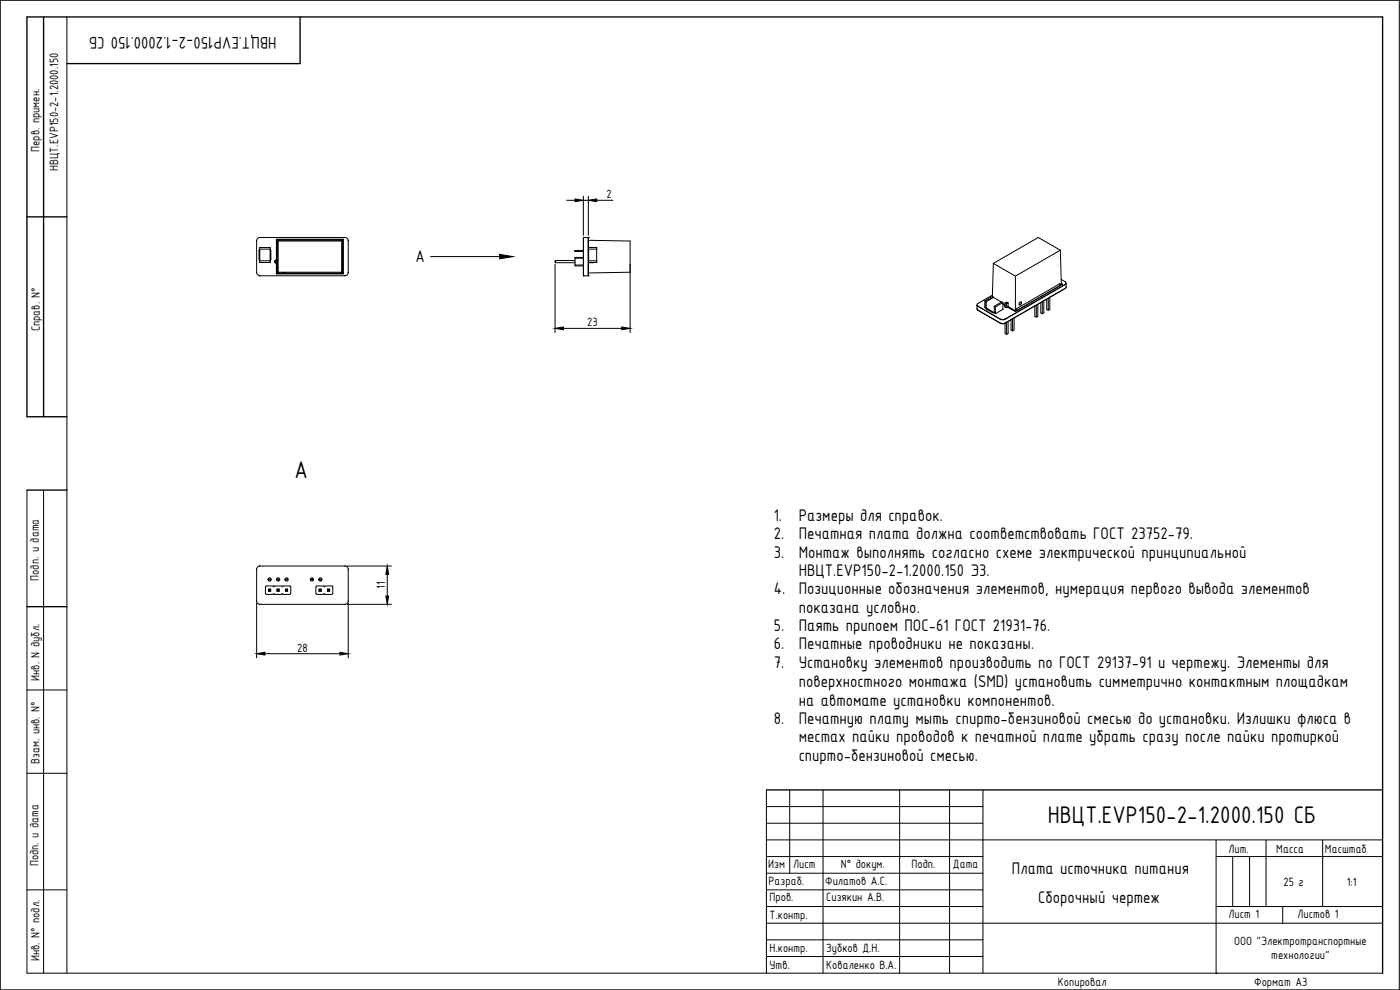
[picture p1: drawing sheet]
<svg xmlns="http://www.w3.org/2000/svg" width="420mm" height="297mm" viewBox="0 0 420 297" stroke-linecap="round" stroke-linejoin="round" font-family="sans-serif">
<!-- layer: 0 -->
<path d="M172.6 59.7l2.5 .4-2.5 .4zM176.6 60.1l2.5-.4v.8zM149.9 76.3l4 .7-4 .7zM166.6 98.5l2.5-.4v.8zM186.6 98.1l2.5 .4-2.5 .4zM115.8 178.8h.8l-.4 2.5zM116.2 169.8l.4 2.5h-.8zM77 196.1l2.5-.4v.9zM102 195.7l2.5 .4-2.5 .5z" fill="#000" stroke="#000" stroke-width=".3"/>
<g fill="none" stroke="#000" stroke-width=".3">
<path d="M175.1 58.9v11.7M176.6 58.9v11.7M77 72.2v9.6a1 1 0 0 0 .9 .9M77 72.2h.1M77.8 75.1h-.1M77.8 75v2.9zM77.9 71.3l25.7-.1a1 1 0 0 1 .9 .9M77.9 71.2a1 1 0 0 0-.9 .9M78 74.7v3.5M78 71.2h.1M81.1 74.7h-3.2v-.5h3.2v4.5h-3.2v-.5h3.2M81.2 75.1h.1"/>
<path d="M81.2 75v2.9zM82.6 78.8h.6M82.6 78.2v.6M82.6 78.2h.6M82.6 78.2l.2 .1M82.8 78.7l-.2 .1M82.8 78.7h.3M82.8 78.3v.4M82.8 78.3h.3M82.9 71.8v6.4M82.9 78.8v3.3M82.9 78a.49 .49 0 0 0-.5 .5 .49 .49 0 0 0 .5 .5"/>
<path d="M83 71.8h20M83 71.8h.1M83 78.2v-6.3h19.9v10.2h-19.9v-3.3M83.1 78l.2 .2M83.1 78.3v.4M83.1 78.7l.1 .1M83.2 78.2v.6M83.2 78.2l-.1 .1M83.3 72.1v9.8M83.3 72.1h19.5M83.3 72.1l.2 .2M83.3 78.8l-.2 .2"/>
<path d="M83.5 72.3h19M83.5 72.3v9.4M83.8 72.1h.1M102.3 72.1h.1M102.5 72.3v9.4M102.8 72.1l-.3 .2M102.8 72.1v9.8M103 71.8h.1M103 71.8v10.3M103.5 71.2h.1M104.5 72.2h.1M104.5 72.2v9.6a1 1 0 0 1-.9 .9h-25.7"/>
<path d="M129.2 77h20.7M166.6 79.3v20.5M166.7 78.8h5.9M166.7 78.2h5.9M166.7 78.2v.6M166.7 78.2l-.1 .1 .1 .5M170.1 60.1h2.5M172.6 77.5h2.5M172.6 79.5h2.5M175.1 71.3h.1M175.1 71.3v11.4M175.1 60.1h1.5"/>
<path d="M175.1 78.8h.1M175.1 78.2h.1M175.1 77.2h-2.5v2.6h2.5M175.1 75.1h-2.6v.3h2.6M176.5 71.3h-1.4v11.4h1.4M176.5 78.8h1.4M176.5 78.2h.2M176.5 75.1h.1M176.5 75.4h.1M176.6 71.3h.1M176.6 71.3l-.1 11.4M176.6 71.8v10.4"/>
<path d="M176.6 74.2h2.5v4.5h-2.5M176.6 74.7h2.5M176.6 78.2h2.5M176.6 72.1l12.5 .2v27.5M176.7 74.7v3.5M177.9 78.7v.1M178 78.7l-.1 .1M179.1 60.1h4.8M298.1 79l-.3 10M298.1 79l6.6 3.9M318.2 75.1l.3 10.2-.3 .2M318.2 75.1l-13.5 7.8"/>
<path d="M318.2 75.1l-6.6-3.8-13.5 7.7M77 81.7v.1M78 82.7h.1M83 82.1v.1M83 82.2h20M83.3 81.9h19.5M83.5 81.7h19M83.5 81.7l-.2 .2M83.8 81.9h.1M84.8 81.9h1M84.9 81.9h.8M102.3 81.9h.1"/>
<path d="M102.5 81.7l.3 .2M103 82.1v.1M103.6 82.7h-.1M104.5 81.7v.1M169.1 98.5h17.5M175.1 82.7h.1M176.6 82.7h.1M189.1 81.7l-12.5 .2M293.2 92.6l.3 .5 6.8 3.9h1.3M293.2 92.7l.3 .4M293.5 91.9l-.3-.4v1.2M295.6 92.2v.1"/>
<path d="M295.6 92.3l.3 .2M295.9 90.5v2M295.9 92.4h.1M296 92.4l2.4 1.4M296 90.5h-.1M296 92.4l-.1 .1M296 92.7h.1M296 92.7l2.1 1.1zM297.8 89l-2.2 1.3v2M297.8 89h.1M297.8 89l.4 .2M298.1 89.2h.1"/>
<path d="M298.1 89.2l2.4 1.4M298.1 89.2l-2.2 1.3M298.2 89.2v.1M298.7 94.1h.1M300.6 90.6l-2.2 1.3v2l.3 .2M300.6 90.6l.4 .2-2.3 1.3v2M300.6 90.6h.1M301 90.8v2l-2.2 1.3M301 91.3l.6 .4M301 91.3l.6 .3M301 91.1l.6 .3M301.6 92l.2 .3 .7-.1"/>
<path d="M301.6 90.9l.5 .3 .4-.3M301.6 90.9v1.3M301.6 97v3.1l.5 .2M301.9 90.8h.4M301.9 90.8l-.3 .1M301.9 90.8l.2 .1M302.1 90.9v1.4M302.1 96.7v3.6M302.3 90.8l.2 .1M302.3 90.8l-.2 .1M302.5 92l2.2 1.2M302.5 90.9v1.2"/>
<path d="M302.5 96.5v3.6l-.4 .2M302.5 92h.1M302.5 92v.1M303.4 95.9v3.1l.5 .3M303.9 95.7v3.6M304.3 95.4v3.6l-.4 .3M304.7 82.9v10.3M306 90.8l.4-.2 .1 .2-.5 .7-.2-.3zM306.4 90.6a.58 .58 0 0 1-.5 .9M310.6 91.8v3.1l.4 .3M311 91.6v3.6M311.5 91.3v3.6l-.5 .3"/>
<path d="M312.4 90.8v3.1l.4 .2M312.8 90.5v3.6M313.3 90.3v3.6l-.5 .2M314.1 89.8v3l.5 .3M314.6 89.5v3.6M315.1 89.2v3.6l-.5 .3M317.8 85.3l.4 .2M318.2 85.5v-.4l-13.1 7.5v.4l-.4 .2M318.5 83.8l1.2 .7M318.5 85.1l.4 .2-14.1 8.2-2.5-1.4M318.5 85.1l.3 .2-14.1 8.1-2.3-1.3M319.7 86.5l-18.1 10.4-.7 .2-.7-.2"/>
<path d="M319.7 85.3l-18.1 10.5-.7 .1-.7-.1M319.7 84.5v.1M319.7 86.5l.3-.4-.1-1.1-.2 .4-18.1 10.4-.7 .2-.7-.2-6.9-4.1 .2-.6 4.3-2.5M319.7 86.5l-18.1 10.5M319.7 85.3h.1M319.7 84.6l.3 .3-.3 .4M77 170.7v9.7M78 169.8h25.5M78 169.8h-.1M78 169.8a1 1 0 0 0-1 1M79.7 176.1l.2-.3h2l.3 .3 .2-.3h2.1l.2 .3 .3-.3h2l.3 .3v2l-.3 .2h-2l-.3-.2-.2 .2h-2.1l-.2-.2-.3 .2h-2l-.2-.2zM80.6 177.4h.6"/>
<path d="M80.6 176.8h.6M80.6 176.8v.6M80.6 176.8l.2 .1M80.6 173.7h.5v.3h-.5zM80.8 177.2h.3M80.8 176.9h.3M80.8 177.2l-.2 .2M80.8 176.9v.3M81.1 176.9v.3M81.1 177.2l.1 .2M81.2 176.8v.6M81.2 176.8l-.1 .1"/>
<path d="M83.1 177.4h.7M83.1 176.8h.7M83.1 176.8v.6M83.1 176.8l.2 .1M83.2 173.7h.5v.3h-.5zM83.3 176.9v.3M83.3 177.2h.3M83.3 176.9h.3M83.3 177.2l-.2 .2M83.6 177.2l.2 .2M83.6 176.9v.3M83.8 176.8v.6"/>
<path d="M83.8 176.8l-.2 .1M85.7 177.4h.6M85.7 176.8h.6M85.7 176.8v.6M85.7 176.8l.1 .1M85.7 173.7h.5v.3h-.5zM85.8 177.2h.3M85.8 176.9h.3M85.8 177.2l-.1 .2M85.8 176.9v.3M86.1 177.2l.2 .2M86.1 176.9v.3"/>
<path d="M86.3 176.8v.6M86.3 176.8l-.2 .1M93.3 173.7h.5v.3h-.5zM94.8 176.1l.2-.3h2.1l.2 .3 .3-.3h2l.3 .3v2l-.3 .2h-2l-.3-.2-.2 .2h-2.1l-.2-.2zM95.7 177.4h.7M95.7 176.8h.7M95.7 176.8v.6M95.7 176.8l.2 .1M95.9 173.7h.5v.3h-.5zM95.9 176.9v.3M95.9 177.2h.3M95.9 176.9h.3"/>
<path d="M95.9 177.2l-.2 .2M96.2 177.2l.2 .2M96.2 176.9v.3M96.4 176.8v.6M96.4 176.8l-.2 .1M98.3 176.8v.6M98.3 177.4h.6M98.3 176.8h.6M98.3 176.8l.1 .1M98.4 177.2l-.1 .2M98.4 176.9v.3M98.4 177.2h.4"/>
<path d="M98.4 176.9h.4M98.8 177.2l.1 .2M98.8 176.9v.3M98.9 176.8v.6M98.9 176.8l-.1 .1M103.5 169.8h.1a1 1 0 0 1 .9 .9M103.5 169.8h.1M104.1 169.8h13.4M104.5 170.7v.1M104.5 170.8h.1M104.5 170.8v9.5M116.2 172.3v6.5"/>
<path d="M77 181v16.4M77 180.3v.1M77 180.4a1 1 0 0 0 1 .9M77.9 181.3h.1M78 181.3h25.5M79.5 196.1h22.5M103.6 181.3h-.1M104.2 181.3h13.3M104.5 180.3v.1a1.02 1.02 0 0 1-1 .9M104.5 181v16.4M104.5 180.3v.1M230 247h65"/>
<path d="M230 242h65M365 292h.1"/>
<circle cx="80.9" cy="173.9" r=".49"/>
<circle cx="83.5" cy="173.9" r=".49"/>
<circle cx="86" cy="173.9" r=".49"/>
<circle cx="93.6" cy="173.9" r=".49"/>
<circle cx="96.2" cy="173.9" r=".49"/>
</g>
<g fill="none" stroke="#000" stroke-width=".3">
<path d="M20.1 5.1v286.9M8.1 147v145h406.8M13.1 147v145M8.1 207h12M8.1 232h12M230 237v55M237 237v25M247 237v55M270 237v55M285 237v55M295 237v55M230 252h184.9"/>
<path d="M230 257h65M365 252v40M365 257h49.9M370 257.2v14.8M375 257.2v14.8M380 252v20M396.9 252v20M8.1 267h12M230 277h184.9M230 272h65M230 267h65M230 262h65"/>
<path d="M365 272h49.9M385 272v5M.1 297h419.8M230 287h65M230 282h65M365 292h.1"/>
</g>
<path d="M13.1 5.1v119.9M90.1 5.1v14h-70M8.1 65.1h12M20.1 125h-12v-119.9h406.8v286.9M8.1 147h12M8.1 182h12M230 237h184.9" fill="none" stroke="#000" stroke-width=".4"/>
<!-- layer: KONTUR -->
<path d="M.1 297v-296.9h419.8v296.9" fill="none" stroke="#000" stroke-width=".3"/>
<g font-size="7.8">
<text x="88.3" y="143.4">А</text>
<text x="314.5" y="246.9">НВЦТ.EVP150-2-1.2000.150 СБ</text>
</g>
<g font-size="5.4">
<text x="83" y="11" transform="rotate(-180 83 11)">НВЦТ.EVP150-2-1.2000.150 СБ</text>
<text x="124.7" y="78.7">А</text>
<text x="232.2" y="156.4">1.</text>
<text x="232.2" y="161.9">2.</text>
<text x="239.7" y="156.4">Размеры для справок.</text>
<text x="239.7" y="161.9">Печатная плата должна соответствовать ГОСТ 23752-79.</text>
<text x="232.2" y="167.4">3.</text>
<text x="239.7" y="167.4">Монтаж выполнять согласно схеме электрической принципиальной</text>
<text x="239.7" y="172.9">НВЦТ.EVP150-2-1.2000.150 Э3.</text>
<text x="232.2" y="178.4">4.</text>
<text x="239.7" y="178.4">Позиционные обозначения элементов, нумерация первого вывода элементов</text>
<text x="239.7" y="183.9">показана условно.</text>
<text x="232.2" y="189.4">5.</text>
<text x="239.7" y="189.4">Паять припоем ПОС-61 ГОСТ 21931-76.</text>
<text x="232.2" y="194.8">6.</text>
<text x="239.7" y="194.8">Печатные проводники не показаны.</text>
<text x="232.2" y="200.3">7.</text>
<text x="239.7" y="200.3">Установку элементов производить по ГОСТ 29137-91 и чертежу. Элементы для</text>
<text x="239.7" y="206.2">поверхностного монтажа (SMD) установить симметрично контактным площадкам</text>
<text x="239.7" y="211.7">на автомате установки компонентов.</text>
<text x="232.2" y="217.2">8.</text>
<text x="239.7" y="217.2">Печатную плату мыть спирто-бензиновой смесью до установки. Излишки флюса в</text>
<text x="239.7" y="222.7">местах пайки проводов к печатной плате убрать сразу после пайки протиркой</text>
<text x="239.7" y="228.2">спирто-бензиновой смесью.</text>
<text x="303.7" y="262.4">Плата источника питания</text>
<text x="311.6" y="271">Сборочный чертеж</text>
</g>
<g font-size="3.9">
<text x="11.8" y="45.6" transform="rotate(-90 11.8 45.6)">Перв. примен.</text>
<text x="17.5" y="51.4" transform="rotate(-90 17.5 51.4)">НВЦТ.EVP150-2-1.2000.150</text>
<text x="182" y="59.5">2</text>
<text x="12" y="99.4" transform="rotate(-90 12 99.4)">Справ. N°</text>
<text x="176.3" y="97.9">23</text>
<text x="11.7" y="174.3" transform="rotate(-90 11.7 174.3)">Подп. и дата</text>
<text x="115.6" y="176.7" transform="rotate(-90 115.6 176.7)">11</text>
<text x="89.2" y="195.5">28</text>
<text x="11.9" y="204.3" transform="rotate(-90 11.9 204.3)">Инв. N дубл.</text>
<text x="11.9" y="229.2" transform="rotate(-90 11.9 229.2)">Взам. инв. N°</text>
<text x="368.7" y="255.9">Лит.</text>
<text x="383" y="255.9">Масса</text>
<text x="397.6" y="255.9">Масштаб</text>
<text x="11.6" y="260" transform="rotate(-90 11.6 260)">Подп. и дата</text>
<text x="230.5" y="260.4">Изм</text>
<text x="238" y="260.5">Лист</text>
<text x="252.3" y="260.5">N° докум.</text>
<text x="273.5" y="260.5">Подп.</text>
<text x="286" y="260.5">Дата</text>
<text x="230.7" y="265.6">Разраб.</text>
<text x="247.7" y="265.6">Филатов А.С.</text>
<text x="385.2" y="265.7">25 г</text>
<text x="404.2" y="265.7">1:1</text>
<text x="231" y="270.5">Пров.</text>
<text x="231" y="275.7">Т.контр.</text>
<text x="248" y="270.5">Сизякин А.В.</text>
<text x="368.7" y="275.5">Лист 1</text>
<text x="389.4" y="275.5">Листов 1</text>
<text x="231" y="285.6">Н.контр.</text>
<text x="248" y="285.6">Зубков Д.Н.</text>
<text x="370.4" y="283.7">ООО &quot;Электротранспортные</text>
<text x="381.5" y="287.8">технологии&quot;</text>
<text x="11.9" y="288.4" transform="rotate(-90 11.9 288.4)">Инв. N° подл.</text>
<text x="231" y="290.6">Утв.</text>
<text x="248" y="290.6">Коваленко В.А.</text>
<text x="317.5" y="295.7">Копировал</text>
<text x="376.4" y="295.7">Формат А3</text>
</g>
</svg>
